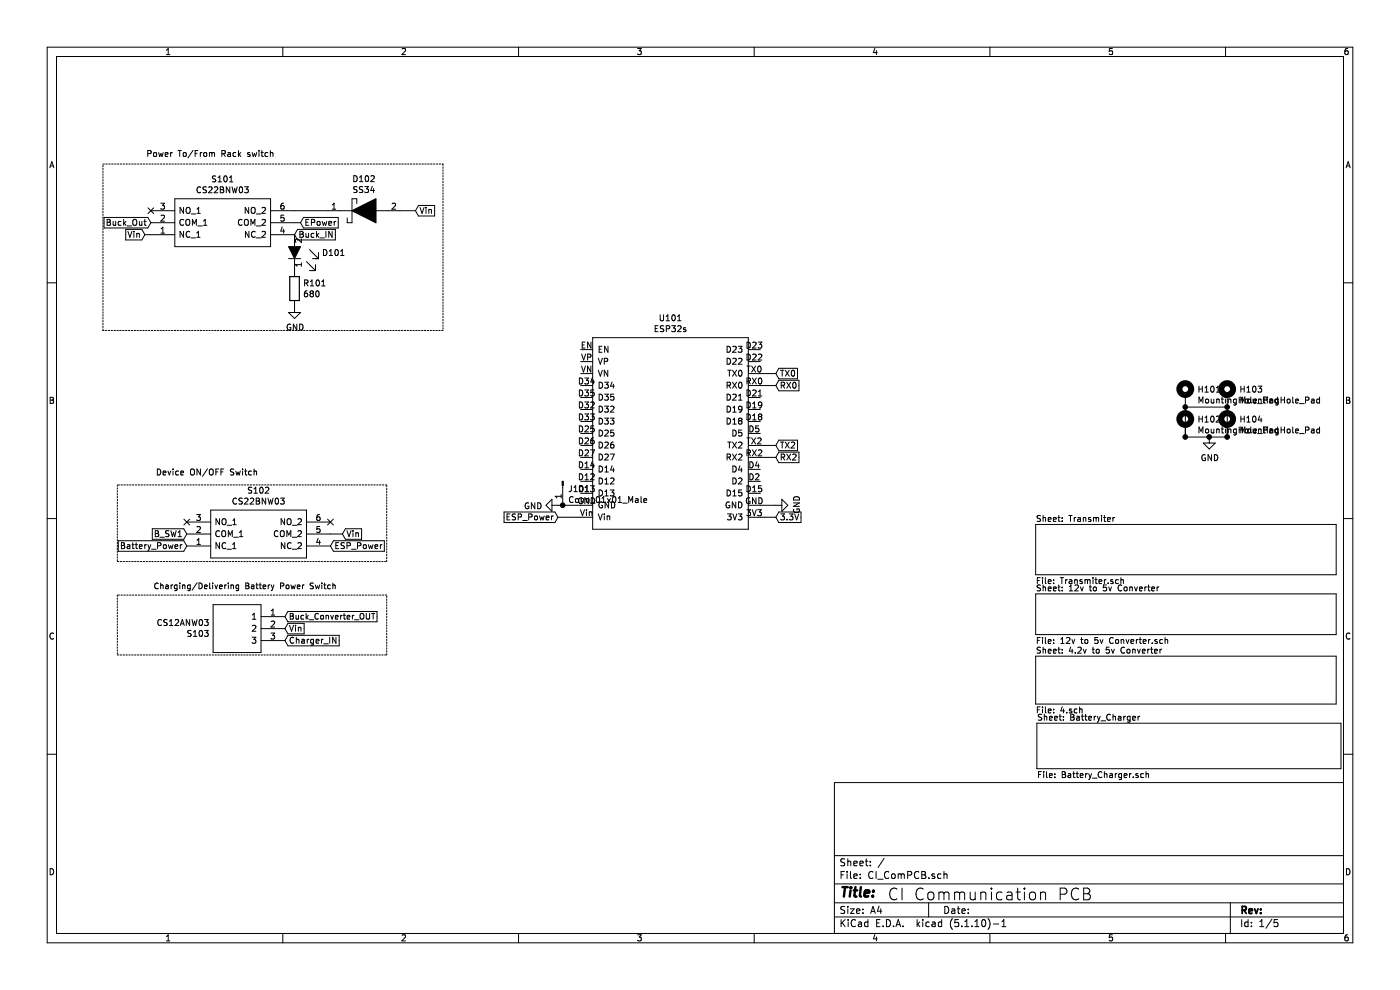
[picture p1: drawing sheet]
EESchema Schematic File Version 4
EELAYER 30 0
EELAYER END
$Descr A4 11693 8268
encoding utf-8
Sheet 1 5
Title ""
Date ""
Rev ""
Comp ""
Comment1 ""
Comment2 ""
Comment3 ""
Comment4 ""
$EndDescr
Text GLabel 6480 3220 2    50   Input ~ 0
RX0
Text GLabel 6480 3120 2    50   Input ~ 0
TX0
Text GLabel 6480 3720 2    50   Input ~ 0
TX2
Text GLabel 6480 3820 2    50   Input ~ 0
RX2
Text GLabel 6480 4320 2    50   Input ~ 0
3.3V
$Comp
L CI_ComPCB-rescue:ESP32s-RackComm-rescue-CI_ComPCB-rescue U101
U 1 1
P 4750 2820
F 0 "U101" H 5600 2985 50  0000 C CNN
F 1 "ESP32s" H 5600 2894 50  0000 C CNN
F 2 "CI_ComPCB:ESP32s" H 5650 2070 50  0001 C CNN
F 3 "" H 5650 2070 50  0001 C CNN
	1    4750 2820
	1    0    0    -1  
$EndComp
$Comp
L power:GND #PWR0103
U 1 1
P 6480 4220
F 0 "#PWR0103" H 6480 3970 50  0001 C CNN
F 1 "GND" H 6485 4047 50  0000 C CNN
F 2 "" H 6480 4220 50  0001 C CNN
F 3 "" H 6480 4220 50  0001 C CNN
	1    6480 4220
	0    -1   -1   0   
$EndComp
$Comp
L power:GND #PWR0102
U 1 1
P 4660 4220
F 0 "#PWR0102" H 4660 3970 50  0001 C CNN
F 1 "GND" V 4665 4092 50  0000 R CNN
F 2 "" H 4660 4220 50  0001 C CNN
F 3 "" H 4660 4220 50  0001 C CNN
	1    4660 4220
	0    1    1    0   
$EndComp
Text GLabel 2760 4560 2    50   Input ~ 0
ESP_Power
Text GLabel 1560 4560 0    50   Input ~ 0
Battery_Power
Text GLabel 2860 4460 2    50   Input ~ 0
Vin
Wire Wire Line
	2860 4460 2760 4460
Text GLabel 1560 4460 0    50   Input ~ 0
B_SW1
Text Notes 1300 3980 0    50   ~ 0
Device ON/OFF Switch
Text GLabel 4660 4320 0    50   Input ~ 0
ESP_Power
Wire Wire Line
	2510 1860 2460 1860
Text GLabel 2510 1860 2    50   Input ~ 0
EPower
Text Notes 1220 1320 0    50   ~ 0
Power To/From Rack switch
Text GLabel 3470 1760 2    50   Input ~ 0
Vin
Wire Wire Line
	1210 1960 1260 1960
Text GLabel 1210 1960 0    50   Input ~ 0
Vin
Text GLabel 1260 1860 0    50   Input ~ 0
Buck_Out
$Comp
L CI_ComPCB-rescue:CS22BNW03-SamacSys_Parts S102
U 1 1
P 1560 4360
F 0 "S102" H 2160 4625 50  0000 C CNN
F 1 "CS22BNW03" H 2160 4534 50  0000 C CNN
F 2 "SamacSys_Parts:CS22BNW03" H 2610 4460 50  0001 L CNN
F 3 "http://www.nkkswitches.com/pdf/cs.pdf" H 2610 4360 50  0001 L CNN
F 4 "Slide Switch,DPDT" H 2610 4260 50  0001 L CNN "Description"
F 5 "14.8" H 2610 4160 50  0001 L CNN "Height"
F 6 "633-CS22BNW03" H 2610 4060 50  0001 L CNN "Mouser Part Number"
F 7 "https://www.mouser.co.uk/ProductDetail/NKK-Switches/CS22BNW03?qs=EIJ16CYJdOvWYX4DU1mCGA%3D%3D" H 2610 3960 50  0001 L CNN "Mouser Price/Stock"
F 8 "NKK Switches" H 2610 3860 50  0001 L CNN "Manufacturer_Name"
F 9 "CS22BNW03" H 2610 3760 50  0001 L CNN "Manufacturer_Part_Number"
	1    1560 4360
	1    0    0    -1  
$EndComp
$Comp
L CI_ComPCB-rescue:CS22BNW03-SamacSys_Parts S101
U 1 1
P 1260 1760
F 0 "S101" H 1860 2025 50  0000 C CNN
F 1 "CS22BNW03" H 1860 1934 50  0000 C CNN
F 2 "SamacSys_Parts:CS22BNW03" H 2310 1860 50  0001 L CNN
F 3 "http://www.nkkswitches.com/pdf/cs.pdf" H 2310 1760 50  0001 L CNN
F 4 "Slide Switch,DPDT" H 2310 1660 50  0001 L CNN "Description"
F 5 "14.8" H 2310 1560 50  0001 L CNN "Height"
F 6 "633-CS22BNW03" H 2310 1460 50  0001 L CNN "Mouser Part Number"
F 7 "https://www.mouser.co.uk/ProductDetail/NKK-Switches/CS22BNW03?qs=EIJ16CYJdOvWYX4DU1mCGA%3D%3D" H 2310 1360 50  0001 L CNN "Mouser Price/Stock"
F 8 "NKK Switches" H 2310 1260 50  0001 L CNN "Manufacturer_Name"
F 9 "CS22BNW03" H 2310 1160 50  0001 L CNN "Manufacturer_Part_Number"
	1    1260 1760
	1    0    0    -1  
$EndComp
NoConn ~ 1560 4360
NoConn ~ 2760 4360
NoConn ~ 1260 1760
$Comp
L power:GND #PWR0101
U 1 1
P 2460 2560
F 0 "#PWR0101" H 2460 2310 50  0001 C CNN
F 1 "GND" H 2465 2387 50  0000 C CNN
F 2 "" H 2460 2560 50  0001 C CNN
F 3 "" H 2460 2560 50  0001 C CNN
	1    2460 2560
	1    0    0    -1  
$EndComp
$Comp
L Device:R R101
U 1 1
P 2460 2410
F 0 "R101" H 2530 2456 50  0000 L CNN
F 1 "680" H 2530 2365 50  0000 L CNN
F 2 "Resistor_SMD:R_0805_2012Metric" V 2390 2410 50  0001 C CNN
F 3 "~" H 2460 2410 50  0001 C CNN
	1    2460 2410
	1    0    0    -1  
$EndComp
$Comp
L CI_ComPCB-rescue:LTST-C190GKT-dk_LED-Indication-Discrete D101
U 1 1
P 2460 2160
F 0 "D101" V 2410 2388 50  0000 L CNN
F 1 "LTST-C190GKT" H 2460 2010 60  0001 C CNN
F 2 "digikey-footprints:LED_0603" H 2660 2360 60  0001 L CNN
F 3 "https://media.digikey.com/pdf/Data%20Sheets/Lite-On%20PDFs/LTST-C190GKT.pdf" H 2660 2460 60  0001 L CNN
F 4 "160-1183-1-ND" H 2660 2560 60  0001 L CNN "Digi-Key_PN"
F 5 "LTST-C190GKT" H 2660 2660 60  0001 L CNN "MPN"
F 6 "Optoelectronics" H 2660 2760 60  0001 L CNN "Category"
F 7 "LED Indication - Discrete" H 2660 2860 60  0001 L CNN "Family"
F 8 "https://media.digikey.com/pdf/Data%20Sheets/Lite-On%20PDFs/LTST-C190GKT.pdf" H 2660 2960 60  0001 L CNN "DK_Datasheet_Link"
F 9 "/product-detail/en/lite-on-inc/LTST-C190GKT/160-1183-1-ND/269255" H 2660 3060 60  0001 L CNN "DK_Detail_Page"
F 10 "LED GREEN CLEAR CHIP SMD" H 2660 3160 60  0001 L CNN "Description"
F 11 "Lite-On Inc." H 2660 3260 60  0001 L CNN "Manufacturer"
F 12 "Active" H 2660 3360 60  0001 L CNN "Status"
	1    2460 2160
	0    1    1    0   
$EndComp
Wire Notes Line
	3700 2760 860  2760
Wire Notes Line
	860  2760 860  1370
Wire Notes Line
	860  1370 3700 1370
Wire Notes Line
	3700 1370 3700 2760
Wire Notes Line
	980  4690 3230 4690
Wire Notes Line
	3230 4050 980  4050
Wire Notes Line
	980  4050 980  4690
$Sheet
S 8660 6040 2540 380 
U 61A30F2E
F0 "Battery_Charger" 50
F1 "Battery_Charger.sch" 50
$EndSheet
$Sheet
S 8650 5480 2510 400 
U 61A31654
F0 "4.2v to 5v Converter" 50
F1 "4.sch" 50
$EndSheet
$Sheet
S 8650 4960 2510 340 
U 61A31DC2
F0 "12v to 5v Converter" 50
F1 "12v to 5v Converter.sch" 50
$EndSheet
Text GLabel 2460 1960 2    50   Input ~ 0
Buck_IN
$Sheet
S 8650 4380 2510 420 
U 61A9C8FD
F0 "Transmiter" 50
F1 "Transmiter.sch" 50
$EndSheet
Text Notes 7410 7530 0    98   ~ 0
CI Communication PCB
Text GLabel 2380 5350 2    50   Input ~ 0
Charger_IN
Text GLabel 2380 5250 2    50   Input ~ 0
Vin
$Comp
L CI_ComPCB-rescue:CS12ANW03-SamacSys_Parts S103
U 1 1
P 2380 5350
AR Path="/61AC507A" Ref="S103"  Part="1" 
AR Path="/61A31654/61AC507A" Ref="S?"  Part="1" 
F 0 "S103" H 3008 5296 50  0000 L CNN
F 1 "CS12ANW03" H 3008 5205 50  0000 L CNN
F 2 "SamacSys_Parts:CS12ANW03" H 3030 5450 50  0001 L CNN
F 3 "http://www.nkkswitches.com/pdf/cs.pdf" H 3030 5350 50  0001 L CNN
F 4 "NKK SWITCHES - CS12ANW03 - SWITCH, SLIDE, SPDT, 3A, 250V, TH" H 3030 5250 50  0001 L CNN "Description"
F 5 "" H 3030 5150 50  0001 L CNN "Height"
F 6 "633-CS12ANW03" H 3030 5050 50  0001 L CNN "Mouser Part Number"
F 7 "https://www.mouser.co.uk/ProductDetail/NKK-Switches/CS12ANW03?qs=4P1McwaGddbVHu%252BBZT0egw%3D%3D" H 3030 4950 50  0001 L CNN "Mouser Price/Stock"
F 8 "NKK Switches" H 3030 4850 50  0001 L CNN "Manufacturer_Name"
F 9 "CS12ANW03" H 3030 4750 50  0001 L CNN "Manufacturer_Part_Number"
	1    2380 5350
	-1   0    0    1   
$EndComp
Text GLabel 2380 5150 2    48   Input ~ 0
Buck_Converter_OUT
Wire Notes Line
	3230 4690 3230 4050
Wire Notes Line
	980  4970 980  5470
Wire Notes Line
	980  5470 3230 5470
Wire Notes Line
	3230 5470 3230 4970
Wire Notes Line
	3230 4970 980  4970
Text Notes 1280 4930 0    48   ~ 0
Charging/Delivering Battery Power Switch
Wire Wire Line
	4660 4220 4700 4220
Wire Wire Line
	4660 4320 4850 4320
Wire Wire Line
	6350 3820 6480 3820
Wire Wire Line
	6350 4220 6480 4220
Wire Wire Line
	6350 4320 6480 4320
Wire Wire Line
	6350 3120 6480 3120
Wire Wire Line
	6350 3220 6480 3220
Wire Wire Line
	6350 3720 6480 3720
$Comp
L Connector:Conn_01x01_Male J101
U 1 1
P 4700 4020
F 0 "J101" V 4762 4064 50  0000 L CNN
F 1 "Conn_01x01_Male" V 4853 4064 50  0000 L CNN
F 2 "Connector_PinHeader_2.54mm:PinHeader_1x01_P2.54mm_Vertical" H 4700 4020 50  0001 C CNN
F 3 "~" H 4700 4020 50  0001 C CNN
	1    4700 4020
	0    1    1    0   
$EndComp
Connection ~ 4700 4220
Wire Wire Line
	4700 4220 4850 4220
$Comp
L CI_ComPCB-rescue:SS34-SamacSys_Parts D102
U 1 1
P 2640 1760
F 0 "D102" H 3040 2027 50  0000 C CNN
F 1 "SS34" H 3040 1936 50  0000 C CNN
F 2 "digikey-footprints:DO-214AC" H 3140 1910 50  0001 L CNN
F 3 "https://componentsearchengine.com/Datasheets/2/SS34.pdf" H 3140 1810 50  0001 L CNN
F 4 "ON Semi SS34 SMT Schottky Diode, 40V 3A, 2-Pin DO-214AB" H 3140 1710 50  0001 L CNN "Description"
F 5 "2.56" H 3140 1610 50  0001 L CNN "Height"
F 6 "512-SS34" H 3140 1510 50  0001 L CNN "Mouser Part Number"
F 7 "https://www.mouser.co.uk/ProductDetail/ON-Semiconductor-Fairchild/SS34?qs=2ONuHmP%2FXzb3ub11UdFfdQ%3D%3D" H 3140 1410 50  0001 L CNN "Mouser Price/Stock"
F 8 "ON Semiconductor" H 3140 1310 50  0001 L CNN "Manufacturer_Name"
F 9 "SS34" H 3140 1210 50  0001 L CNN "Manufacturer_Part_Number"
	1    2640 1760
	1    0    0    -1  
$EndComp
Wire Wire Line
	2460 1760 2740 1760
Wire Wire Line
	3470 1760 3340 1760
$Comp
L Mechanical:MountingHole_Pad H102
U 1 1
P 9900 3550
F 0 "H102" H 10000 3599 50  0000 L CNN
F 1 "MountingHole_Pad" H 10000 3508 50  0000 L CNN
F 2 "MountingHole:MountingHole_3.2mm_M3_ISO7380_Pad_TopBottom" H 9900 3550 50  0001 C CNN
F 3 "~" H 9900 3550 50  0001 C CNN
	1    9900 3550
	1    0    0    -1  
$EndComp
$Comp
L Mechanical:MountingHole_Pad H104
U 1 1
P 10250 3550
F 0 "H104" H 10350 3599 50  0000 L CNN
F 1 "MountingHole_Pad" H 10350 3508 50  0000 L CNN
F 2 "MountingHole:MountingHole_3.2mm_M3_ISO7380_Pad_TopBottom" H 10250 3550 50  0001 C CNN
F 3 "~" H 10250 3550 50  0001 C CNN
	1    10250 3550
	1    0    0    -1  
$EndComp
$Comp
L Mechanical:MountingHole_Pad H101
U 1 1
P 9900 3300
F 0 "H101" H 10000 3349 50  0000 L CNN
F 1 "MountingHole_Pad" H 10000 3258 50  0000 L CNN
F 2 "MountingHole:MountingHole_3.2mm_M3_ISO7380_Pad_TopBottom" H 9900 3300 50  0001 C CNN
F 3 "~" H 9900 3300 50  0001 C CNN
	1    9900 3300
	1    0    0    -1  
$EndComp
$Comp
L Mechanical:MountingHole_Pad H103
U 1 1
P 10250 3300
F 0 "H103" H 10350 3349 50  0000 L CNN
F 1 "MountingHole_Pad" H 10350 3258 50  0000 L CNN
F 2 "MountingHole:MountingHole_3.2mm_M3_ISO7380_Pad_TopBottom" H 10250 3300 50  0001 C CNN
F 3 "~" H 10250 3300 50  0001 C CNN
	1    10250 3300
	1    0    0    -1  
$EndComp
Wire Wire Line
	9900 3650 10100 3650
Wire Wire Line
	10250 3650 10250 3400
Connection ~ 10250 3650
Wire Wire Line
	10250 3400 9900 3400
Connection ~ 10250 3400
Wire Wire Line
	9900 3400 9900 3650
Connection ~ 9900 3400
Connection ~ 9900 3650
$Comp
L power:GND #PWR0104
U 1 1
P 10100 3650
F 0 "#PWR0104" H 10100 3400 50  0001 C CNN
F 1 "GND" H 10105 3477 50  0000 C CNN
F 2 "" H 10100 3650 50  0001 C CNN
F 3 "" H 10100 3650 50  0001 C CNN
	1    10100 3650
	1    0    0    -1  
$EndComp
Connection ~ 10100 3650
Wire Wire Line
	10100 3650 10250 3650
$EndSCHEMATC
